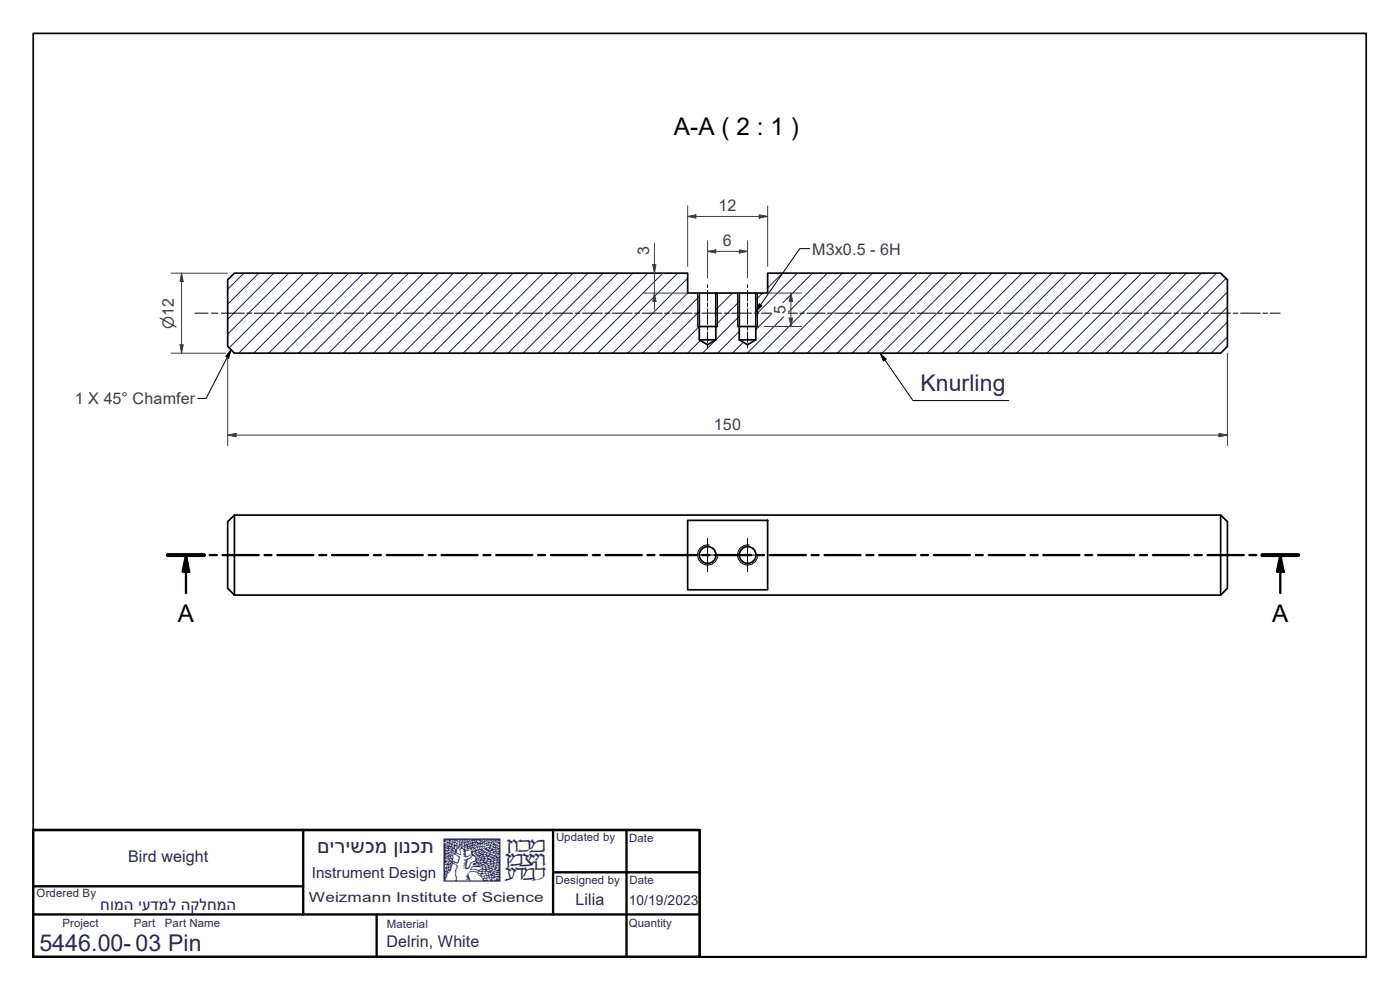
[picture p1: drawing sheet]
<svg xmlns="http://www.w3.org/2000/svg" width="420mm" height="297mm" viewBox="0 0 420 297" stroke-linecap="round" stroke-linejoin="round" font-family="sans-serif">
<!-- layer: Hatch -->
<g fill="none" stroke="#1e1e47" stroke-width=".3">
<path d="M73.2 82l-4.9 4.8M77.7 82l-9.4 9.3M82.2 82l-13.9 13.8M86.7 82l-18.4 18.3M91.2 82l-22.4 22.4M95.6 82l-24 24M100.1 82l-24 24M104.6 82l-24 24M109.1 82l-24 24M113.6 82l-24 24M118.1 82l-24 24M122.6 82l-24 24"/>
<path d="M127.1 82l-24 24M131.6 82l-24 24M136.1 82l-24 24M140.5 82l-24 24M145 82l-24 24M149.5 82l-24 24M154 82l-24 24M158.5 82l-24 24M163 82l-24 24M167.5 82l-24 24M172 82l-24 24M176.5 82l-24 24"/>
<path d="M181 82l-24 24M185.4 82l-23.9 24M189.9 82l-24 24M194.4 82l-24 24M198.9 82l-24 24M203.4 82l-24 24M206.4 87.9l-18 18.1M206.4 83.5l-22.5 22.5M209.9 98l-8 8M209.9 93.5l-12.5 12.5M209.9 88.9l-17.1 17.1M215.4 87.9l-.6 .5"/>
<path d="M219.8 87.9l-5 5M221.9 94.9l-11.1 11.1M221.9 99.4l-6.6 6.6M221.9 90.5l-7.1 7M228.9 87.9l-2.1 2.1M231.5 94.2l-4.7 4.7M234.8 82l-4.4 4.4M235.2 95l-10.9 11M239.3 82l-12.5 12.4M243.8 82l-8.9 8.9M248.3 82l-11.7 11.6M252.8 82l-24 24"/>
<path d="M257.3 82l-24 24M261.8 82l-24 24M266.3 82l-24 24M270.8 82l-24 24M275.3 82l-24 24M279.7 82l-24 24M284.2 82l-24 24M288.7 82l-24 24M293.2 82l-24 24M297.7 82l-24 24M302.2 82l-24 24M306.7 82l-24 24"/>
<path d="M311.1 82l-24 24M315.7 82l-24 24M320.2 82l-24 24M324.6 82l-23.9 24M329.1 82l-24 24M333.6 82l-24 24M338.1 82l-24 24M342.6 82l-24 24M347.1 82l-24 24M351.6 82l-24 24M356 82l-23.9 24M360.6 82l-24.1 24"/>
<path d="M365.1 82l-24 24M367.9 83.6l-22.3 22.4M368.4 96.6l-9.4 9.4M368.4 92.1l-13.9 13.9M368.4 87.6l-18.4 18.4M210.2 102.2l-3.8 3.8M223.1 102.7l-3.3 3.3M368.4 101.1l-4.9 4.9"/>
</g>
<!-- layer: Threads(WISID) -->
<path d="M209.4 87.9v10.1M215.3 87.9v10.1M221.4 87.9v10.1M227.3 87.9v10.1M212.9 163.5a3 3 0 0 0-3.5 2.5 3 3 0 0 0 2.5 3.5 3 3 0 0 0 3.4-2.5M224.9 163.5a3 3 0 0 0-3.5 2.5 3 3 0 0 0 2.5 3.5 3 3 0 0 0 3.4-2.5" fill="none" stroke="#000" stroke-width=".3"/>
<!-- layer: Visible Edges(WISID) -->
<g fill="none" stroke="#000" stroke-width=".51">
<path d="M68.3 83.9l2.1-1.9h136v5.9h3.5v14.1l2.4 1.4 2.5-1.4v-14.1h7.1v14.1l2.4 1.4 2.5-1.4v-14.1h3.6v-5.9h135.9l2.1 1.9v20l-2.1 2.1h-295.9l-2.1-2.1zM209.4 98h5.9M209.9 87.9h4.9M221.4 98h5.9M221.9 87.9h4.9M209.9 102h4.9M221.9 102h4.9M70.4 154.5v24M70.4 154.5l-2.1 2v20l2.1 2M70.4 154.5h295.9M206.4 156.1h24v20.9h-24zM366.3 154.5v24"/>
<path d="M366.3 154.5l2.1 2v20l-2.1 2M70.4 178.5h295.9"/>
<circle cx="212.4" cy="166.5" r="2.51"/>
<circle cx="224.4" cy="166.5" r="2.51"/>
</g>
<!-- layer: Section View Lines(WISID) -->
<g fill="none" stroke="#000" stroke-width=".7">
<path d="M50.4 166.5h10.8M55.8 166.5l1 5.1h-2zM55.8 166.5v11.4M62.9 166.5h2.2M66.8 166.5h10.9M79.4 166.5h2.1M83.2 166.5h10.8M95.8 166.5h2.1M99.6 166.5h10.9M112.2 166.5h2.1M116.1 166.5h10.8M128.7 166.5h2"/>
<path d="M132.5 166.5h10.8M145.1 166.5h2.1M148.9 166.5h10.9M161.5 166.5h2.1M165.4 166.5h10.7M177.9 166.5h2.1M181.7 166.5h10.9M194.3 166.5h2.1M198.2 166.5h10.8M210.8 166.5h2.1M214.6 166.5h10.8M227.2 166.5h2.1"/>
<path d="M231 166.5h10.9M243.6 166.5h2.1M247.5 166.5h10.8M260 166.5h2.1M263.8 166.5h10.9M276.4 166.5h2.1M280.3 166.5h10.8M292.9 166.5h2.1M296.7 166.5h10.8M309.3 166.5h2.1M313.1 166.5h10.9M325.7 166.5h2.1"/>
<path d="M329.6 166.5h10.8M342.1 166.5h2.1M346 166.5h10.8M358.5 166.5h2.2M362.4 166.5h10.9M375 166.5h2.1M378.8 166.5h10.8M384.2 166.5l1.1 5.1h-2.1zM384.2 166.5v11.4"/>
</g>
<path d="M50.4 166.5h10.8M378.8 166.5h10.8" fill="none" stroke="#000" stroke-width="1.2"/>
<path d="M55.8 166.5l1 5.1h-2zM384.2 166.5l1.1 5.1h-2.1z" fill="#000"/>
<!-- layer: Sketch Geometry(WISID) -->
<path d="M10 287.1v-277.1h400v277.1h-400h400" fill="none" stroke="#000" stroke-width=".51"/>
<path d="M10 249h200v38.1M10 249h200v38.1h-200zM91 249v25.4M166 249v25.4M188 249v38.1M10 265.9h81M10 274.4h200M113 274.4v12.7M166 261.7h44" fill="none" stroke="#000" stroke-width=".7"/>
<!-- layer: Centerline(WISID) -->
<g fill="none" stroke="#000" stroke-width=".3">
<path d="M58.5 94h4M63.4 94h2M66.4 94h6.9M74.1 94h1.5M76.3 94h6M83.1 94h1.4M85.3 94h5.9M92 94h1.5M94.2 94h6M101 94h1.4M103.2 94h6M109.9 94h1.5"/>
<path d="M112.1 94h6M118.9 94h1.4M121.1 94h6M127.8 94h1.5M130 94h6M136.8 94h1.4M139 94h6M145.7 94h1.5M148 94h5.9M154.7 94h1.4M156.9 94h6M163.6 94h1.5"/>
<path d="M165.9 94h5.9M172.6 94h1.5M174.8 94h6M181.5 94h1.6M183.8 94h5.9M190.5 94h1.5M192.7 94h6M199.5 94h1.5M201.7 94h5.9M208.4 94h1.5M210.6 94h6M212.3 85.5v.8"/>
<path d="M212.3 87.1v3.2M212.3 90.9v1.2M212.3 92.6v4.7M212.3 97.8v1.2M212.3 99.6v3.2M217.4 94h1.5M219.6 94h6M224.3 85.5v.8M224.3 87.1v3.2M224.3 90.9v1.2M224.3 92.6v4.7M224.3 97.8v1.2"/>
<path d="M224.3 99.6v3.2M226.3 94h1.5M228.5 94h3M236.6 94h2.7M240 94h1.4M242.1 94h5.5M248.3 94h1.4M250.4 94h5.6M256.6 94h1.4M258.7 94h5.5M264.9 94h1.4M267 94h5.5"/>
<path d="M273.2 94h1.4M275.3 94h5.5M281.5 94h1.4M283.6 94h5.7M290.1 94h1.4M292.3 94h5.9M299 94h1.4M301.2 94h5.9M307.8 94h1.5M310.1 94h5.9M316.7 94h1.5M319 94h5.9"/>
<path d="M325.6 94h1.5M327.9 94h5.9M334.5 94h1.5M336.7 94h5.9M343.4 94h1.5M345.6 94h5.9M352.3 94h1.5M354.5 94h5.9M361.2 94h1.4M363.4 94h5.9M370.1 94h1.4M372.3 94h5.9"/>
<path d="M379 94h1.4M381.2 94h3M212.3 103.6v.8M224.3 103.6v.8"/>
</g>
<!-- layer: Center Mark(WISID) -->
<path d="M207.3 166.5h10.1M212.3 161.5v10.1M219.3 166.5h10.1M224.3 161.5v10.1" fill="none" stroke="#000" stroke-width=".3"/>
<!-- layer: Dimensions(WISID) -->
<path d="M54.5 82v2.4" fill="none" stroke="#3f3f3f" stroke-width=".3"/>
<path d="M54.5 82l.5 2.4h-1z" fill="#3f3f3f"/>
<path d="M54.5 82l.5 2.4h-1zM54.5 103.4v2.6" fill="none" stroke="#3f3f3f" stroke-width=".3"/>
<path d="M54 103.4h1l-.5 2.6z" fill="#3f3f3f"/>
<path d="M51.3 82h17M54.5 84.4v19M51.3 106h16.4M54 103.4h1l-.5 2.6zM68.3 130.5h2.6" fill="none" stroke="#3f3f3f" stroke-width=".3"/>
<path d="M68.3 130.5l2.6-.5v1z" fill="#3f3f3f"/>
<path d="M68.3 130.5l2.6-.5v1zM365.8 130.5h2.6" fill="none" stroke="#3f3f3f" stroke-width=".3"/>
<path d="M365.8 130l2.6 .5-2.6 .5z" fill="#3f3f3f"/>
<path d="M206.4 64.9h2.5M68.3 107.1v26.6M368.4 106v27.7M70.9 130.5h294.9M365.8 130l2.6 .5-2.6 .5z" fill="none" stroke="#3f3f3f" stroke-width=".3"/>
<!-- layer: Symbols(WISID) -->
<path d="M69.3 105l-.7 2.4-.8-.5zM69.3 105l-7.5 14.6h-2.4" fill="none" stroke="#000" stroke-width=".3"/>
<path d="M69.3 105l-.7 2.4-.8-.5z" fill="#000"/>
<!-- layer: Dimensions(WISID) -->
<path d="M206.4 64.9l2.5-.5v1.1z" fill="#3f3f3f"/>
<path d="M206.4 64.9l2.5-.5v1.1zM227.8 64.9h2.6" fill="none" stroke="#3f3f3f" stroke-width=".3"/>
<path d="M227.8 64.4l2.6 .5-2.6 .6z" fill="#3f3f3f"/>
<path d="M206.4 61.8v18.1M208.9 64.9h18.9M212.3 75.4h2.5M227.8 64.4l2.6 .5-2.6 .6zM230.4 61.8v18.1" fill="none" stroke="#3f3f3f" stroke-width=".3"/>
<path d="M212.3 75.4l2.5-.4v.9z" fill="#3f3f3f"/>
<path d="M212.3 75.4l2.5-.4v.9zM221.9 75.4h2.4" fill="none" stroke="#3f3f3f" stroke-width=".3"/>
<path d="M221.9 75l2.4 .4-2.4 .5z" fill="#3f3f3f"/>
<path d="M196.4 79.4v2.6M212.3 72.2v11.2M214.8 75.4h7.1M221.9 75l2.4 .4-2.4 .5zM224.3 72.2v11.2" fill="none" stroke="#3f3f3f" stroke-width=".3"/>
<path d="M195.9 79.4h.9l-.4 2.6z" fill="#3f3f3f"/>
<path d="M195.9 79.4h.9l-.4 2.6zM196.4 87.9v2.6" fill="none" stroke="#3f3f3f" stroke-width=".3"/>
<path d="M196.4 87.9l.4 2.6h-.9z" fill="#3f3f3f"/>
<path d="M196.4 72.9v6.5M193.2 87.9h14.1M196.4 87.9l.4 2.6h-.9zM196.4 82v5.9M196.4 90.5v2.4M237.4 95.4v2.6" fill="none" stroke="#3f3f3f" stroke-width=".3"/>
<!-- layer: Symbols(WISID) -->
<path d="M243 74.6h-3l-13.2 18.9M227.8 91.2l.9 .5-1.9 1.8z" fill="none" stroke="#000" stroke-width=".3"/>
<path d="M227.8 91.2l.9 .5-1.9 1.8z" fill="#000"/>
<!-- layer: Dimensions(WISID) -->
<path d="M236.9 95.4h1l-.5 2.6z" fill="#3f3f3f"/>
<path d="M236.9 95.4h1l-.5 2.6zM237.4 87.9v2.6" fill="none" stroke="#3f3f3f" stroke-width=".3"/>
<path d="M237.4 87.9l.5 2.6h-1z" fill="#3f3f3f"/>
<path d="M229.4 87.9h11.1M229.4 98h11.1M237.4 87.9l.5 2.6h-1zM237.4 90.5v4.9" fill="none" stroke="#3f3f3f" stroke-width=".3"/>
<!-- layer: Symbols(WISID) -->
<path d="M264.1 106l1.8 1.7-.8 .6zM264.1 106l9.9 14.2h28.8" fill="none" stroke="#000" stroke-width=".3"/>
<path d="M264.1 106l1.8 1.7-.8 .6z" fill="#000"/>
<text font-size="13" fill="#262659" x="132.3" y="262.6">zx</text>
<g font-size="7.3">
<text x="202.2" y="40.5">A-A ( 2 : 1 )</text>
<text x="53.3" y="186.7">A</text>
<text x="381.8" y="186.7">A</text>
</g>
<text font-size="7" fill="#262659" x="11.8" y="285.2">5446.00- 03 Pin</text>
<text font-size="6.9" fill="#262659" x="276.2" y="117.3">Knurling</text>
<text font-size="6.2" fill="#262659" x="95.2" y="256">םירישכמ ןונכת</text>
<g font-size="4.8" fill="#3f3f3f">
<text x="215.6" y="63.4">12</text>
<text x="194.8" y="76.4" transform="rotate(-90 194.8 76.4)">3</text>
<text x="217" y="73.9">6</text>
<text x="243.8" y="76.4">M3x0.5 - 6H</text>
<text x="235.8" y="94.3" transform="rotate(-90 235.8 94.3)">5</text>
<text x="22.4" y="121.3">1 X 45° Chamfer</text>
<text x="214.2" y="129">150</text>
</g>
<g font-size="4.8" fill="#262659">
<text x="38.4" y="258.6">Bird weight</text>
<text x="30" y="273">חומה יעדמל הקלחמה</text>
<text x="172.7" y="271.6">Lilia</text>
<text x="116" y="284.3">Delrin, White</text>
</g>
<text font-size="4.6" fill="#3f3f3f" x="52.1" y="98.6" transform="rotate(-90 52.1 98.6)">⌀12</text>
<text font-size="4.6" fill="#262659" x="93.5" y="263.3">Instrument Design</text>
<g font-size="4.1" fill="#262659">
<text x="92.7" y="270.7">Weizmann Institute of Science</text>
<text x="188.7" y="271.4">10/19/2023</text>
</g>
<g font-size="3.4" fill="#262659">
<text x="166.9" y="252.3">Updated by</text>
<text x="188.8" y="252.7">Date</text>
<text x="11" y="269.2">Ordered By</text>
<text x="166.7" y="265.2">Designed by</text>
<text x="188.9" y="265.2">Date</text>
<text x="18.8" y="278.1">Project</text>
<text x="40.2" y="278.1">Part</text>
<text x="49.5" y="278.1">Part Name</text>
<text x="116.1" y="278.4">Material</text>
<text x="188.7" y="278.1">Quantity</text>
</g>
</svg>
